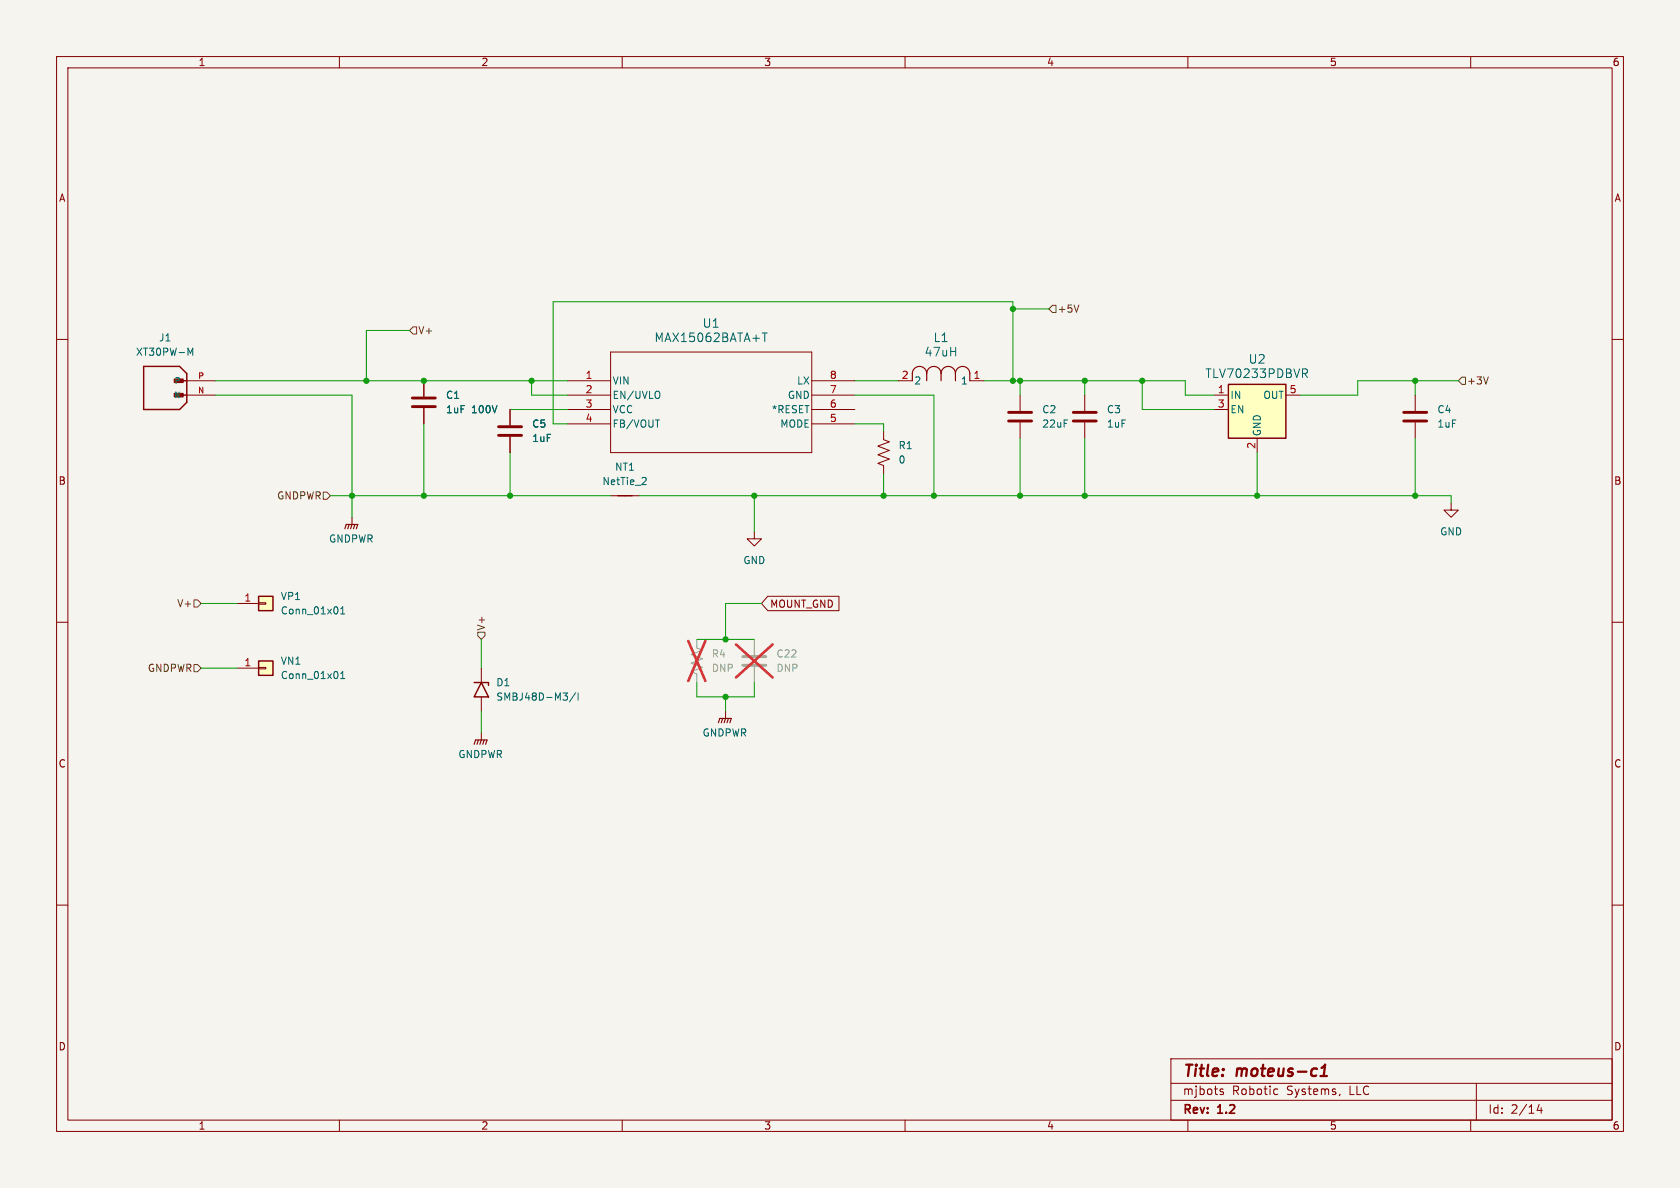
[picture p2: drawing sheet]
<svg xmlns="http://www.w3.org/2000/svg" width="297mm" height="210mm" viewBox="0 0 297 210" stroke-linecap="round" stroke-linejoin="round" font-family="sans-serif">
<path d="M0 0h297v210h-297z" fill="#f5f4ef" stroke="#f5f4ef" stroke-width=".18"/>
<g fill="none" stroke="#840000" stroke-width=".18">
<path d="M10 10h277v190h-277zM12 12h273v186h-273zM60 10v2M110 10v2M160 10v2M210 10v2M260 10v2M10 60h2M100.3 67.3h7.6M100.3 69.9h7.6M100.3 72.4h7.6M100.3 74.9h7.6"/>
<path d="M107.9 62.2h35.6v17.8h-35.6zM143.5 67.3h7.6M143.5 69.9h7.6M143.5 72.4h7.6M143.5 74.9h7.6M285 60h2M133.3 94v1.3h1.3l-1.3 1.2-1.2-1.2h1.2M10 110h2M285 110h2M10 160h2M285 160h2M60 198v2"/>
<path d="M110 198v2M160 198v2M207 187.2h78v10.8h-78zM207 194.5h78M207 191.5h78M210 198v2M215.7 192.9l.5 .2 .1 .2-.2 .2-.4-.1M215.7 192.6h.5M225.5 192.5l.4 .1M225.9 193.4l-.4 .1M236.9 193.4l-.2 .3M260 198v2"/>
<path d="M261 191.5v6.5M272.1 195.2l-.4 1.1h1M272.5 195.8v1"/>
</g>
<path d="M233.4 190.2h1.2M233.6 188.8l.7-.6-.3 2" fill="none" stroke="#840000" stroke-width=".4"/>
<path d="M134.8 58.9h.8M135.2 58.9v1.5M115.9 74.2h.7M116.5 69.2a.9 .9 0 0 1 0 1.2" fill="none" stroke="#006464" stroke-width=".18"/>
<path d="M45.7 116.8h2.6v2.6h-2.6z" fill="#ffffc2"/>
<path d="M45.7 116.8h2.6v2.6h-2.6z" fill="none" stroke="#840000" stroke-width=".25"/>
<path d="M41.9 118.1h3.8M45.7 118h1.3v.2h-1.3z" fill="none" stroke="#840000" stroke-width=".18"/>
<path d="M60.2 120h.7M60.2 119.1l.4-.4v1.3" fill="none" stroke="#006464" stroke-width=".18"/>
<path d="M45.7 105.4h2.6v2.6h-2.6z" fill="#ffffc2"/>
<path d="M45.7 105.4h2.6v2.6h-2.6z" fill="none" stroke="#840000" stroke-width=".25"/>
<path d="M191.8 69.9v2.7M191.8 74.7v2.8M250.2 69.9v2.7M250.2 74.7v2.8M62.2 91.4v1.3M256.5 88.9v1.3h1.3l-1.3 1.2-1.2-1.2h1.2M41.9 106.7h3.8M45.7 106.6h1.3v.2h-1.3z" fill="none" stroke="#840000" stroke-width=".18"/>
<path d="M60.2 108.5h.7M60.2 107.6l.4-.3v1.2" fill="none" stroke="#006464" stroke-width=".18"/>
<path d="M61 93.5l.2-.8h2l-.2 .8M61.7 92.7l-.2 .8M62.2 92.7l-.2 .8M62.7 92.7l-.2 .8" fill="none" stroke="#840000" stroke-width=".2"/>
<path d="M189.7 72.9h4.1M189.7 74.4h4.1M248.2 72.9h4M248.2 74.4h4" fill="none" stroke="#840000" stroke-width=".51"/>
<path d="M217.2 67.9h10.1v9.6h-10.1z" fill="#ffffc2"/>
<path d="M25.4 64.8h6.3l1.3 1.2v5.1l-1.3 1.3h-6.3zM31.1 67.3h1.9M31.1 69.9h1.9M217.2 67.9h10.1v9.6h-10.1zM109.2 87.6h2.6M83.8 120.7h2.6v.5M85.1 120.7l1.3 2.5h-2.6z" fill="none" stroke="#840000" stroke-width=".25"/>
<g fill="none" stroke="#840000" stroke-width=".18">
<path d="M33 69.9h5.1M33 67.3h5.1M74.9 67.3v2.8M74.9 72.1v2.8M90.2 72.4v2.8M90.2 77.2v2.8M156.2 76.2v1.5l1 .4-2 .8 2 .7-2 .8 2 .8-2 .7 1 .4v1.5M158.7 67.3h2.6M171.4 67.3h2.6M180.3 69.9v2.7M180.3 74.7v2.8M214.6 69.9h2.6"/>
<path d="M214.6 72.4h2.6M222.2 77.5v2.5M227.3 69.9h2.6M107.9 87.6h5.1M85.1 118.1v2.6M135.7 105.4h12.6v2.6h-12.6l-1.1-1.3zM85.1 123.2v2.5M85.1 129.5v1.3M128.3 125.7v1.3"/>
</g>
<path d="M33.2 61.5l.5 .9 .4-.9v1.3M230.3 65.2h.5l.3 .3-.1 .4-.7 .1M230.6 66l.5 .7M114 84.4l.2 .2v.3l-.7 .8h.7M99.5 122.5h.8l-.4 .5M100.1 123l.2 .2v.3l-.2 .3M101.8 122.4l-1.1 1.7M102.2 122.5v1.3" fill="none" stroke="#006464" stroke-width=".18"/>
<path d="M131.3 116.1h4.1M131.3 117.6h4.1" fill="none" stroke="#9c9b98" stroke-width=".51"/>
<path d="M123.2 113v1.6l1 .3-2 .8 2 .8-2 .7 2 .8-2 .7 1 .4v1.6M133.3 113v2.8M133.3 117.9v2.8" fill="none" stroke="#9c9b98" stroke-width=".18"/>
<path d="M121.7 113.3l3 7.1M124.7 113.3l-3 7.1M130.1 113.9l6.5 5.9M136.6 113.9l-6.5 5.9" fill="none" stroke="#e12e31" stroke-width=".46"/>
<path d="M72.9 70.4h4.1M72.9 71.9h4.1M88.1 75.4h4.1M88.1 77h4.1M178.3 72.9h4.1M178.3 74.4h4.1" fill="none" stroke="#840000" stroke-width=".51"/>
<g fill="#840000" stroke="#840000" stroke-width=".18">
<path d="M30.8 67h1.6v.6h-1.6z"/>
<path d="M30.8 69.5h1.6v.7h-1.6z"/>
</g>
<g fill="none" stroke="#840000" stroke-width=".2">
<path d="M163.8 66a1.27 1.27 0 0 0-1.2-1.2 1.27 1.27 0 0 0-1.3 1.2v1.3M163.8 66a1.27 1.27 0 0 1 1.3-1.2 1.27 1.27 0 0 1 1.3 1.2M163.8 66v1.3M166.4 66a1.27 1.27 0 0 1 1.2-1.2 1.27 1.27 0 0 1 1.3 1.2M166.4 66v1.3M168.9 66a1.27 1.27 0 0 1 1.3-1.2 1.27 1.27 0 0 1 1.2 1.2v1.3M168.9 66v1.3M83.8 131.6l.3-.8h2l-.2 .8M84.6 130.8l-.3 .8M85.1 130.8l-.3 .8M85.6 130.8l-.3 .8M127 127.8l.3-.8h2l-.3 .8"/>
<path d="M127.8 127l-.3 .8M128.3 127l-.3 .8M128.8 127l-.3 .8"/>
</g>
<path d="M73 57.8h.7v1.3h-.7l-.6-.7zM186.1 54h.6v1.2h-.6l-.7-.6zM190.7 53.9l-.4 1.3M257.8 67.3l.6-.6h.7v1.2h-.7zM263.1 66.6l-.4 1.3M57.1 87h.7l.6 .6-.6 .7h-.7zM34.3 106h.6l.7 .7-.7 .6h-.6zM34.3 117.5h.6l.7 .6-.7 .6h-.6zM84.5 111.8h1.2v.6l-.6 .6-.6-.6z" fill="none" stroke="#725600" stroke-width=".18"/>
<g fill="none" stroke="#009600" stroke-width=".18">
<path d="M72.4 58.4h-7.6v8.9M179.1 54.6h6.3M38.1 67.3h62.2M38.1 69.9h24.1v21.5M74.9 74.9v12.7M90.2 72.4h10.1M94 67.3v2.6h6.3M151.1 67.3h7.6M151.1 74.9h5.1v1.3M151.1 69.9h14v17.7M174 67.3h35.5v2.6h5.1M179.1 67.3v-14h-81.3v21.6h2.5"/>
<path d="M180.3 67.3v2.6M180.3 77.5v10.1M191.8 67.3v2.6M191.8 77.5v10.1M201.9 67.3v5.1h12.7M250.2 67.3v2.6M250.2 77.5v10.1M257.8 67.3h-17.8v2.6h-10.1M58.4 87.6h49.5M90.2 80v7.6M113 87.6h143.5v1.3M133.3 87.6v6.4"/>
<path d="M156.2 83.8v3.8M222.2 80v7.6M35.6 106.7h6.3M35.6 118.1h6.3M85.1 113v5.1M123.2 113h10.1M134.6 106.7h-6.3v6.3M85.1 125.7v3.8M123.2 120.7v2.5h10.1v-2.5M128.3 123.2v2.5"/>
</g>
<g fill="#009600" stroke="#009600" stroke-width=".18">
<circle cx="191.8" cy="87.6" r=".46"/>
<circle cx="180.3" cy="87.6" r=".46"/>
<circle cx="179.1" cy="54.6" r=".46"/>
<circle cx="179.1" cy="67.3" r=".46"/>
<circle cx="165.1" cy="87.6" r=".46"/>
<circle cx="180.3" cy="67.3" r=".46"/>
<circle cx="156.2" cy="87.6" r=".46"/>
<circle cx="128.3" cy="113" r=".46"/>
<circle cx="133.3" cy="87.6" r=".46"/>
<circle cx="90.2" cy="87.6" r=".46"/>
<circle cx="94" cy="67.3" r=".46"/>
<circle cx="128.3" cy="123.2" r=".46"/>
<circle cx="250.2" cy="67.3" r=".46"/>
<circle cx="191.8" cy="67.3" r=".46"/>
<circle cx="201.9" cy="67.3" r=".46"/>
<circle cx="250.2" cy="87.6" r=".46"/>
<circle cx="222.2" cy="87.6" r=".46"/>
<circle cx="74.9" cy="67.3" r=".46"/>
<circle cx="64.8" cy="67.3" r=".46"/>
<circle cx="74.9" cy="87.6" r=".46"/>
<circle cx="62.2" cy="87.6" r=".46"/>
</g>
<g font-size="2.8" fill="#840000">
<text x="209" y="190.9">Title:</text>
<text x="218.7" y="190.9">moteus-c1</text>
</g>
<g font-size="2.1" fill="#006464">
<text x="124.1" y="58.1">U1</text>
<text x="115.6" y="60.7">MAX15062BATA+T</text>
<text x="163.4" y="63.2">47uH</text>
<text x="165" y="60.7">L1</text>
<text x="220.6" y="64.5">U2</text>
<text x="213" y="67">TLV70233PDBVR</text>
</g>
<g font-size="2.1" fill="#840000">
<text x="209" y="197.3">Rev:</text>
<text x="209" y="193.8">mjbots</text>
<text x="215.4" y="197.3">1.2</text>
<text x="217.8" y="193.8">Robotic</text>
<text x="227.5" y="193.8">Systems,</text>
<text x="238.7" y="193.8">LLC</text>
<text x="263" y="197.1">Id:</text>
<text x="267.1" y="197.1">2/14</text>
</g>
<g font-size="1.8" fill="#840000">
<text x="35" y="11.9">1</text>
<text x="85" y="11.9">2</text>
<text x="135" y="11.9">3</text>
<text x="185" y="11.9">4</text>
<text x="235" y="11.9">5</text>
<text x="285" y="11.9">6</text>
<text x="10.3" y="35.9">A</text>
<text x="285.3" y="35.9">A</text>
<text x="10.3" y="85.9">B</text>
<text x="285.3" y="85.9">B</text>
<text x="136" y="107.6">MOUNT_GND</text>
<text x="10.3" y="135.9">C</text>
<text x="285.3" y="135.9">C</text>
<text x="10.3" y="185.9">D</text>
<text x="285.3" y="185.9">D</text>
<text x="35" y="199.9">1</text>
<text x="85" y="199.9">2</text>
<text x="135" y="199.9">3</text>
<text x="185" y="199.9">4</text>
<text x="235" y="199.9">5</text>
<text x="285" y="199.9">6</text>
</g>
<g font-size="1.8" fill="#725600">
<text x="73.9" y="59.3">V+</text>
<text x="186.9" y="55.5">+5V</text>
<text x="259.3" y="68.2">+3V</text>
<text x="48.9" y="88.5">GNDPWR</text>
<text x="31.2" y="107.5">V+</text>
<text x="86" y="111.6" transform="rotate(-90 86 111.6)">V+</text>
<text x="26" y="119">GNDPWR</text>
</g>
<g font-size="1.8" fill="#006464">
<text x="23.9" y="63.1">XT30PW-M</text>
<text x="28" y="60.6">J1</text>
<text x="78.7" y="70.7">C1</text>
<text x="108.2" y="68.2">VIN</text>
<text x="108.2" y="70.7">EN/UVLO</text>
<text x="139.2" y="70.7">GND</text>
<text x="140.8" y="68.2">LX</text>
<text x="161.5" y="68.2">2</text>
<text x="169.8" y="68.2">1</text>
<text x="217.4" y="70.7">IN</text>
<text x="223.2" y="70.7">OUT</text>
<text x="78.7" y="73.3">1uF</text>
<text x="83.4" y="73.3">100V</text>
<text x="94" y="75.8">C5</text>
<text x="108.2" y="73.3">VCC</text>
<text x="108.2" y="75.8">FB/VOUT</text>
<text x="136.3" y="73.3">*RESET</text>
<text x="137.9" y="75.8">MODE</text>
<text x="184.2" y="73.3">C2</text>
<text x="184.2" y="75.8">22uF</text>
<text x="195.6" y="73.3">C3</text>
<text x="195.6" y="75.8">1uF</text>
<text x="217.4" y="73.3">EN</text>
<text x="223.1" y="77.2" transform="rotate(-90 223.1 77.2)">GND</text>
<text x="254" y="73.3">C4</text>
<text x="254" y="75.8">1uF</text>
<text x="94" y="78.3">1uF</text>
<text x="108.6" y="83.4">NT1</text>
<text x="158.8" y="79.6">R1</text>
<text x="158.8" y="82.1">0</text>
<text x="106.4" y="86">NetTie_2</text>
<text x="254.5" y="94.8">GND</text>
<text x="58.1" y="96.1">GNDPWR</text>
<text x="131.3" y="99.9">GND</text>
<text x="49.5" y="106.3">VP1</text>
<text x="49.5" y="108.8">Conn_01x01</text>
<text x="49.5" y="117.7">VN1</text>
<text x="49.5" y="120.2">Conn_01x01</text>
<text x="87.6" y="121.5">D1</text>
<text x="87.6" y="124.1">SMBJ48D-M3/I</text>
<text x="124.1" y="130.4">GNDPWR</text>
<text x="80.9" y="134.2">GNDPWR</text>
</g>
<g font-size="1.8" fill="#a90000">
<text x="103.4" y="67.1">1</text>
<text x="103.4" y="69.6">2</text>
<text x="146.6" y="67.1">8</text>
<text x="146.6" y="69.6">7</text>
<text x="159.3" y="67.1">2</text>
<text x="172" y="67.1">1</text>
<text x="215.2" y="69.6">1</text>
<text x="227.9" y="69.6">5</text>
<text x="103.4" y="72.1">3</text>
<text x="103.4" y="74.7">4</text>
<text x="146.6" y="72.1">6</text>
<text x="146.6" y="74.7">5</text>
<text x="215.2" y="72.1">3</text>
<text x="222" y="79.4" transform="rotate(-90 222 79.4)">2</text>
<text x="43.1" y="106.4">1</text>
<text x="43.1" y="117.9">1</text>
</g>
<g font-size="1.8" fill="#939391">
<text x="125.7" y="116.4">R4</text>
<text x="125.7" y="119">DNP</text>
<text x="137.2" y="119">DNP</text>
<text x="137.2" y="116.4">C22</text>
</g>
<g font-size="1.4" fill="#006464">
<text x="30.7" y="70.6">N</text>
<text x="30.7" y="68">P</text>
</g>
<g font-size="1.4" fill="#a90000">
<text x="34.9" y="69.6">N</text>
<text x="34.9" y="67.1">P</text>
</g>
</svg>
